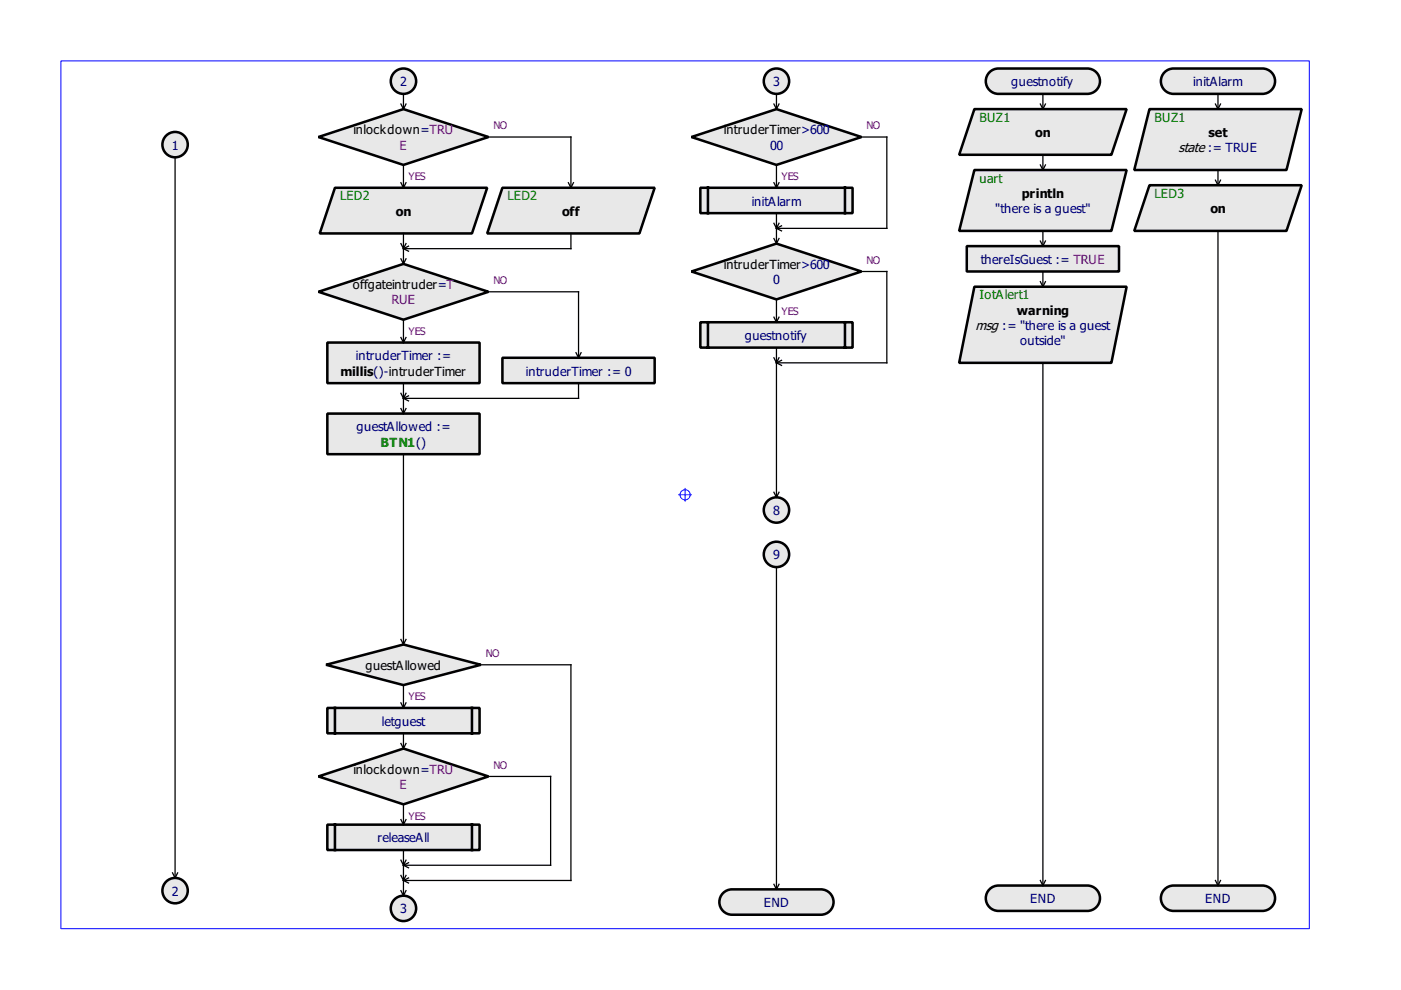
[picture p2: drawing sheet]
<svg xmlns="http://www.w3.org/2000/svg" width="297mm" height="210mm" viewBox="0 0 297 210" stroke-linecap="round" stroke-linejoin="round" font-family="sans-serif">
<path d="M12.9 12.9h264.7v184h-264.7z" fill-rule="evenodd" fill="#fff" stroke="#00f" stroke-width=".21"/>
<g fill="none" stroke="#00f" stroke-width=".21">
<path d="M143.9 104.9h2.7M145.3 103.6v2.7"/>
<circle cx="145.3" cy="104.9" r="1.08"/>
</g>
<g fill="#e8e8e8" stroke="#000" stroke-width=".54">
<path d="M153.1 189.6a2.68 2.68 0 0 1 2.1-1h18.8a2.69 2.69 0 0 1 2.7 2.7 2.69 2.69 0 0 1-2.7 2.6h-18.8a2.69 2.69 0 0 1-2.4-1.5 2.69 2.69 0 0 1 .3-2.8z" fill-rule="evenodd"/>
<path d="M246.7 15.5a2.68 2.68 0 0 1 2.1-1h18.8a2.69 2.69 0 0 1 2.7 2.7 2.69 2.69 0 0 1-2.7 2.7h-18.8a2.69 2.69 0 0 1-2.4-1.5 2.69 2.69 0 0 1 .3-2.9z" fill-rule="evenodd"/>
<path d="M246.7 188.8a2.68 2.68 0 0 1 2.1-1h18.8a2.69 2.69 0 0 1 2.7 2.6 2.69 2.69 0 0 1-2.7 2.7h-18.8a2.69 2.69 0 0 1-2.4-1.5 2.69 2.69 0 0 1 .3-2.8z" fill-rule="evenodd"/>
<path d="M67.5 29.1l18-6 18.1 6-18.1 5.9z" fill-rule="evenodd"/>
<path d="M71 39.8h32.3l-3.2 9.7h-32.3z" fill-rule="evenodd"/>
<path d="M106.5 39.8h32.3l-3.2 9.7h-32.3z" fill-rule="evenodd"/>
<path d="M67.5 61.9l18-5.9 18.1 5.9-18.1 5.9z" fill-rule="evenodd"/>
<path d="M69.4 72.6h32.3v8.6h-32.3z" fill-rule="evenodd"/>
<path d="M106.5 75.9h32.3v5.3h-32.3z" fill-rule="evenodd"/>
<path d="M146.6 57.6l18-6 18 6-18 5.9z" fill-rule="evenodd"/>
<path d="M209.6 15.5a2.68 2.68 0 0 1 2.1-1h18.8a2.69 2.69 0 0 1 2.7 2.7 2.69 2.69 0 0 1-2.7 2.7h-18.8a2.69 2.69 0 0 1-2.4-1.5 2.69 2.69 0 0 1 .3-2.9z" fill-rule="evenodd"/>
<path d="M209.6 188.8a2.68 2.68 0 0 1 2.1-1h18.8a2.69 2.69 0 0 1 2.7 2.6 2.69 2.69 0 0 1-2.7 2.7h-18.8a2.69 2.69 0 0 1-2.4-1.5 2.69 2.69 0 0 1 .3-2.8z" fill-rule="evenodd"/>
<path d="M148.5 68.3h32.3v5.4h-32.3zM150.1 68.3v5.4zM179.1 68.3v5.4z" fill-rule="evenodd"/>
<path d="M146.6 29.1l18-6 18 6-18 5.9z" fill-rule="evenodd"/>
<path d="M148.5 39.8h32.3v5.4h-32.3zM150.1 39.8v5.4zM179.1 39.8v5.4z" fill-rule="evenodd"/>
<path d="M243.7 23.1h32.3l-3.2 12.9h-32.3z" fill-rule="evenodd"/>
<path d="M243.7 39.3h32.3l-3.2 9.7h-32.3z" fill-rule="evenodd"/>
<path d="M206.6 23.1h32.3l-3.3 9.7h-32.2z" fill-rule="evenodd"/>
<path d="M69.1 141l16.4-4.4 16.4 4.4-16.4 4.3z" fill-rule="evenodd"/>
<path d="M69.4 150.1h32.3v5.4h-32.3zM71 150.1v5.4zM100.1 150.1v5.4z" fill-rule="evenodd"/>
<path d="M67.5 164.6l18-5.9 18.1 5.9-18.1 5.9z" fill-rule="evenodd"/>
<path d="M69.4 174.8h32.3v5.4h-32.3zM71 174.8v5.4zM100.1 174.8v5.4z" fill-rule="evenodd"/>
<path d="M206.6 36h32.3l-3.3 13h-32.2z" fill-rule="evenodd"/>
<path d="M69.4 87.7h32.3v8.6h-32.3z" fill-rule="evenodd"/>
<path d="M205 52.2h32.3v5.4h-32.3z" fill-rule="evenodd"/>
<path d="M206.6 60.8h32.3l-3.3 16.1h-32.2z" fill-rule="evenodd"/>
<circle cx="37.1" cy="30.7" r="2.69"/>
<circle cx="37.1" cy="188.8" r="2.69"/>
<circle cx="85.5" cy="17.2" r="2.69"/>
<circle cx="85.5" cy="192.6" r="2.69"/>
<circle cx="164.6" cy="17.2" r="2.69"/>
</g>
<g fill="none" stroke="#000" stroke-width=".27">
<path d="M85.5 19.9v3.2M164.6 19.9v3.2M258.2 19.9v3.2M37.1 33.4v152.7M85 22.1l.5 1M85 38.7l.5 1.1M85.5 35v4.8M86.1 22.1l-.6 1M86.1 38.7l-.6 1.1M103.6 29.1h17.4v10.7M120.5 38.7l.5 1.1M121.6 38.7l-.6 1.1"/>
<path d="M164.1 22.1l.5 1M165.2 22.1l-.6 1M257.7 22.1l.5 1M258.8 22.1l-.6 1M85 54.9l.5 1.1M85 51.6l.5 1.1M85.5 49.5v6.5M85.5 52.7l1.1 .6M86.1 54.9l-.6 1.1M86.1 51.6l-.6 1.1M86.6 52.2l-1.1 .5M121 49.5v3.2h-35.5"/>
<path d="M85 71.6l.5 1M85.5 67.8v4.8M86.1 71.6l-.6 1M103.6 61.9h19.1v14M122.1 74.8l.6 1.1M123.2 74.8l-.5 1.1M164.1 67.2l.5 1.1M164.6 63.5v4.8M165.2 67.2l-.6 1.1M85 83.4l.5 1.1M85 86.6l.5 1.1M85.5 81.2v6.5"/>
<path d="M85.5 84.5l1.1 .5M86.1 83.4l-.6 1.1M86.1 86.6l-.6 1.1M86.6 83.9l-1.1 .6M122.7 81.2v3.3h-37.2M36.6 185.1l.5 1M37.7 185.1l-.6 1"/>
</g>
<circle cx="164.6" cy="108.1" r="2.69" fill="#e8e8e8" stroke="#000" stroke-width=".54"/>
<g fill="none" stroke="#000" stroke-width=".27">
<path d="M221.1 19.9v3.2M164.1 38.7l.5 1.1M164.6 35v4.8M165.2 38.7l-.6 1.1M182.6 29.1h5.4v19.3h-23.4M220.6 22.1l.5 1M220.6 35l.5 1M221.1 32.8v3.2M221.7 22.1l-.6 1M221.7 35l-.6 1M257.7 38.2l.5 1.1M258.2 36v3.3"/>
<path d="M258.8 38.2l-.6 1.1M164.1 50.6l.5 1M164.1 47.3l.5 1.1M164.6 45.2v6.4M164.6 48.4l1.1 .6M165.2 50.6l-.6 1M165.2 47.3l-.6 1.1M165.7 47.9l-1.1 .5M182.6 57.6h5.4v19.3h-23.4M220.6 51.1l.5 1.1M220.6 59.7l.5 1.1M221.1 49v3.2"/>
<path d="M221.1 57.6v3.2M221.7 51.1l-.6 1.1M221.7 59.7l-.6 1.1M258.2 49v138.8M164.1 75.9l.5 1M164.6 73.7v31.7M164.6 76.9l1.1 .6M165.2 75.9l-.6 1M165.7 76.4l-1.1 .5M221.1 76.9v110.9M85.5 96.3v40.3M164.1 104.4l.5 1"/>
<path d="M165.2 104.4l-.6 1M85 135.6l.5 1M86.1 135.6l-.6 1M85 149l.5 1.1M85 157.6l.5 1.1M85.5 145.3v4.8M85.5 155.5v3.2M86.1 149l-.6 1.1M86.1 157.6l-.6 1.1M101.9 141h19.1v45.7h-35.5M85 173.8l.5 1M85.5 170.5v4.3"/>
<path d="M86.1 173.8l-.6 1M103.6 164.6h13.1v18.9h-31.2M85 188.8l.5 1.1M85 185.6l.5 1.1M85 182.4l.5 1.1M85.5 180.2v9.7M85.5 186.7l1.1 .5M85.5 183.5l1.1 .5M86.1 188.8l-.6 1.1M86.1 185.6l-.6 1.1M86.1 182.4l-.6 1.1M86.6 186.1l-1.1 .6"/>
<path d="M86.6 182.9l-1.1 .6M220.6 186.7l.5 1.1M221.7 186.7l-.6 1.1M257.7 186.7l.5 1.1M258.8 186.7l-.6 1.1"/>
</g>
<circle cx="164.6" cy="117.6" r="2.69" fill="#e8e8e8" stroke="#000" stroke-width=".54"/>
<path d="M164.6 120.2v68.4M164.1 187.5l.5 1.1M165.2 187.5l-.6 1.1" fill="none" stroke="#000" stroke-width=".27"/>
<g font-size="3.4">
<text x="249.9" y="32.3">state := TRUE</text>
<text x="206.9" y="69.9">msg := &quot;there is a guest</text>
</g>
<g font-size="3.2" fill="#000080">
<text x="84.9" y="18.3">2</text>
<text x="164" y="18.3">3</text>
<text x="214.4" y="18.3">guestnotify</text>
<text x="253" y="18.3">initAlarm</text>
<text x="36.4" y="31.7">1</text>
<text x="163.3" y="31.7">00</text>
<text x="159.4" y="43.6">initAlarm</text>
<text x="211" y="45.2">&quot;there is a guest&quot;</text>
<text x="207.9" y="56">thereIsGuest := TRUE</text>
<text x="164" y="60.3">0</text>
<text x="75.5" y="76.4">intruderTimer :=</text>
<text x="157.9" y="72.1">guestnotify</text>
<text x="216.3" y="73.2">outside&quot;</text>
<text x="111.5" y="79.6">intruderTimer := 0</text>
<text x="75.6" y="91.5">guestAllowed :=</text>
<text x="164" y="109.2">8</text>
<text x="164" y="118.6">9</text>
<text x="81" y="153.9">letguest</text>
<text x="80" y="178.6">releaseAll</text>
<text x="36.4" y="189.9">2</text>
<text x="218.4" y="191.5">END</text>
<text x="255.5" y="191.5">END</text>
<text x="84.9" y="193.7">3</text>
<text x="161.9" y="192.3">END</text>
</g>
<g font-size="3.2">
<text x="74.9" y="28.5">inlockdown=TRU</text>
<text x="153.5" y="28.5">intruderTimer&gt;600</text>
<text x="219.5" y="29.1">on</text>
<text x="256.2" y="29.1">set</text>
<text x="216.7" y="42">println</text>
<text x="83.9" y="45.7">on</text>
<text x="119.2" y="45.7">off</text>
<text x="256.6" y="45.2">on</text>
<text x="153.5" y="57">intruderTimer&gt;600</text>
<text x="74.8" y="61.3">offgateintruder=T</text>
<text x="215.6" y="66.7">warning</text>
<text x="72.2" y="79.6">millis()-intruderTimer</text>
<text x="77.5" y="142">guestAllowed</text>
<text x="74.9" y="164.1">inlockdown=TRU</text>
</g>
<g font-size="3.2" fill="#008000">
<text x="207.7" y="25.8">BUZ1</text>
<text x="244.8" y="25.8">BUZ1</text>
<text x="207.7" y="38.7">uart</text>
<text x="244.8" y="42">LED3</text>
<text x="72.1" y="42.5">LED2</text>
<text x="107.6" y="42.5">LED2</text>
<text x="207.7" y="63.5">IotAlert1</text>
<text x="80.7" y="94.7">BTN1()</text>
</g>
<g font-size="3.2" fill="#800080">
<text x="84.7" y="31.7">E</text>
<text x="83" y="64.6">RUE</text>
<text x="84.7" y="167.3">E</text>
</g>
<g font-size="2.7" fill="#800080">
<text x="104.6" y="27.4">NO</text>
<text x="183.7" y="27.4">NO</text>
<text x="86.6" y="38.2">YES</text>
<text x="165.7" y="38.2">YES</text>
<text x="183.7" y="56">NO</text>
<text x="104.6" y="60.3">NO</text>
<text x="86.6" y="71">YES</text>
<text x="165.7" y="66.7">YES</text>
<text x="103" y="139.3">NO</text>
<text x="86.6" y="148.5">YES</text>
<text x="104.6" y="163">NO</text>
<text x="86.6" y="173.8">YES</text>
</g>
</svg>
